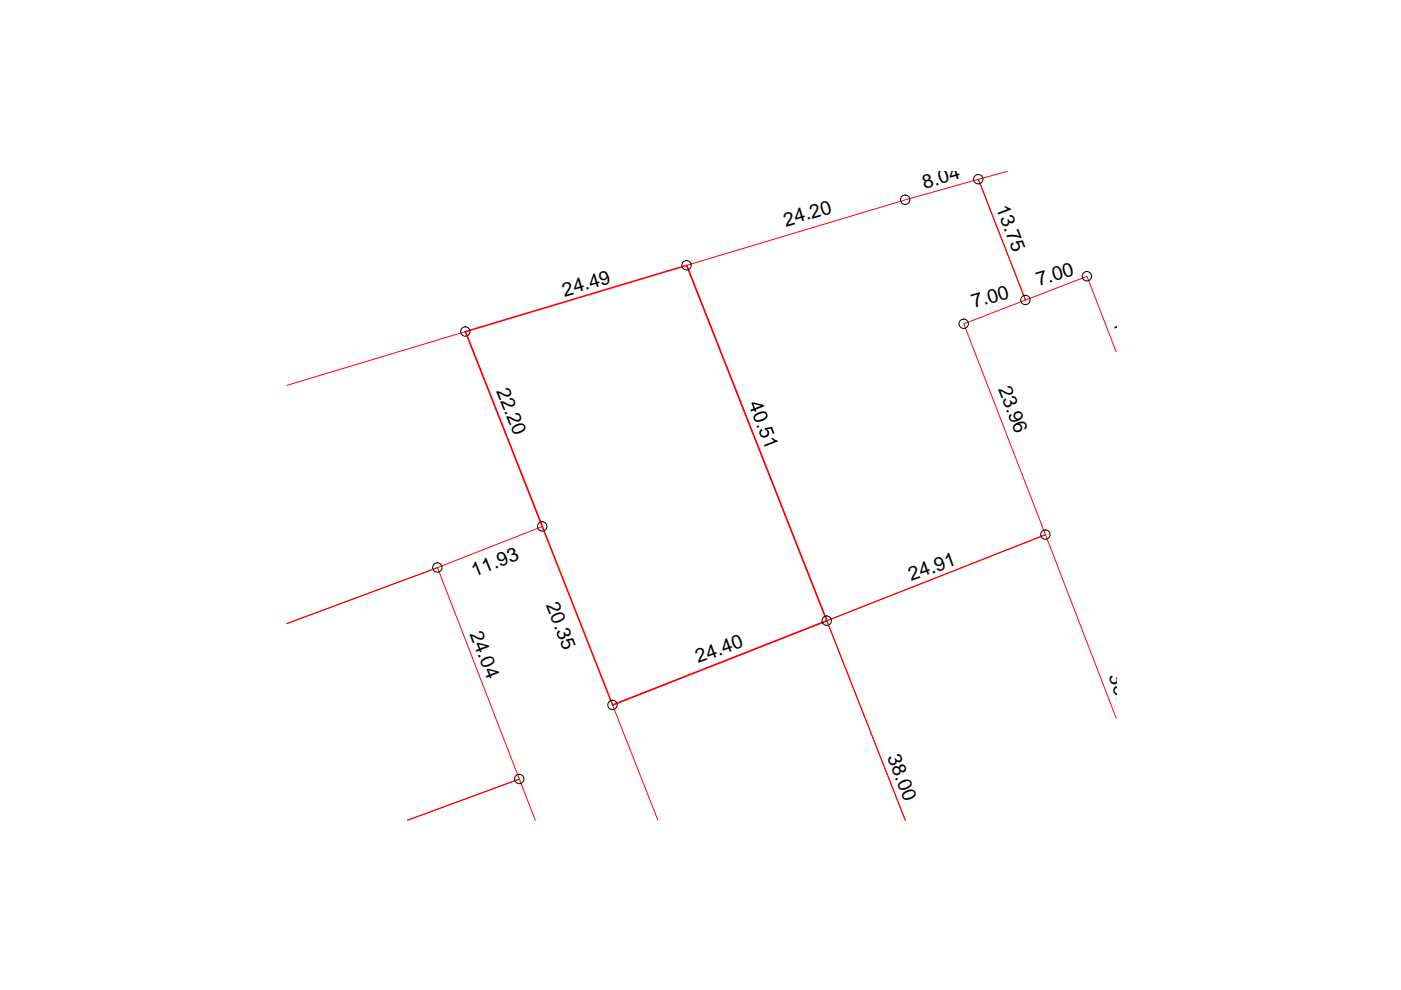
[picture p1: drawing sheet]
<svg xmlns="http://www.w3.org/2000/svg" width="297mm" height="210mm" viewBox="0 0 297 210" stroke-linecap="round" stroke-linejoin="round" font-family="sans-serif">
<path d="M213.6 36.3l-6.2 1.7 10 25.6 13.1-5 6.1 16M145.6 56.3l46.3-13.9 15.5-4.4 10 25.6-13.1 5.1 17.4 44.7-46.4 18.2zM60.8 81.7l37.9-11.4 16.3 41.3-22.2 8.8-32 11.8 32-11.8 17.3 44.8-23.7 8.7 23.7-8.7 3.4 8.7M236.6 152.2l-14.9-38.8-46.4 18.2 16.6 42.3-16.6-42.3-45.4 17.9 9.6 24.4" fill="none" stroke="#f00" stroke-width=".21"/>
<path d="M98.7 70.3l46.9-14 29.7 75.3-45.4 17.9z" fill="none" stroke="#f00" stroke-width=".34"/>
<g fill="none" stroke="#000" stroke-width=".21">
<circle cx="207.4" cy="38" r=".99"/>
<circle cx="145.6" cy="56.2" r=".99"/>
<circle cx="191.9" cy="42.4" r=".99"/>
<circle cx="230.4" cy="58.6" r=".99"/>
<circle cx="98.7" cy="70.3" r=".99"/>
<circle cx="204.3" cy="68.6" r=".99"/>
<circle cx="217.4" cy="63.6" r=".99"/>
<circle cx="115" cy="111.6" r=".99"/>
<circle cx="221.6" cy="113.3" r=".99"/>
<circle cx="92.7" cy="120.3" r=".99"/>
<circle cx="175.3" cy="131.6" r=".99"/>
<circle cx="129.9" cy="149.5" r=".99"/>
<circle cx="110.1" cy="165.2" r=".99"/>
</g>
<g fill="#000">
<path d="M160.4 90.3l.4-.1 .2 .4-.4 .1zM161.2 91.1l.3-.2 .2 .4-.4 .3 .1 .5 .2 .3h.5l.3-.1 .3-.4-.1-.5-.4-.3-.1-.3 1.6-.3 .5 1.4-.3 .1-.5-1.1-.8 .1 .4 .5v.7l-.4 .4-.8 .2-.4-.2-.4-.5v-.6zM162 94.4l2.2-.9-.7-.5 .3-.2 .6 .5 .4 .1 .1 .2-2.8 1.1z"/>
<path d="M159.3 85.4l.3-.1 2.3 .6 .1 .2-1.8 .8 .2 .3-.3 .1-.2-.3-.7 .2-.1-.3 .7-.3zM159.7 85.6l.4 .9 1.2-.5z"/>
<path d="M159.9 88.1l1-.7 1-.2 .7 .3 .1 .8-.4 .6-.5 .3-.8 .3h-.6l-.4-.3-.2-.4zM160.3 88.1l-.2 .4v.4l.7 .2 1.4-.6 .2-.5-.3-.4h-.5z"/>
</g>
<g font-size="4.1">
<text x="196" y="40" transform="rotate(-17 196 40)">8.04</text>
<text x="211.1" y="44" transform="rotate(69 211.1 44)">13.75</text>
<text x="166.6" y="48" transform="rotate(-17 166.6 48)">24.20</text>
<text x="119.7" y="62.9" transform="rotate(-17 119.7 62.9)">24.49</text>
<text x="206.5" y="65.4" transform="rotate(-17 206.5 65.4)">7.00</text>
<text x="220.2" y="60.6" transform="rotate(-17 220.2 60.6)">7.00</text>
<text x="235.8" y="68.3" transform="rotate(69 235.8 68.3)">16.02</text>
<text x="105.2" y="82.9" transform="rotate(68 105.2 82.9)">22.20</text>
<text x="211.6" y="82.4" transform="rotate(69 211.6 82.4)">23.96</text>
<text x="100.6" y="122.3" transform="rotate(-22 100.6 122.3)">11.93</text>
<text x="193.2" y="123.2" transform="rotate(-20 193.2 123.2)">24.91</text>
<text x="115.7" y="128.4" transform="rotate(68 115.7 128.4)">20.35</text>
<text x="99.6" y="134.5" transform="rotate(69 99.6 134.5)">24.04</text>
<text x="148" y="140.7" transform="rotate(-20 148 140.7)">24.40</text>
<text x="235" y="143.4" transform="rotate(69 235 143.4)">38.00</text>
<text x="188.1" y="160.5" transform="rotate(69 188.1 160.5)">38.00</text>
</g>
</svg>
